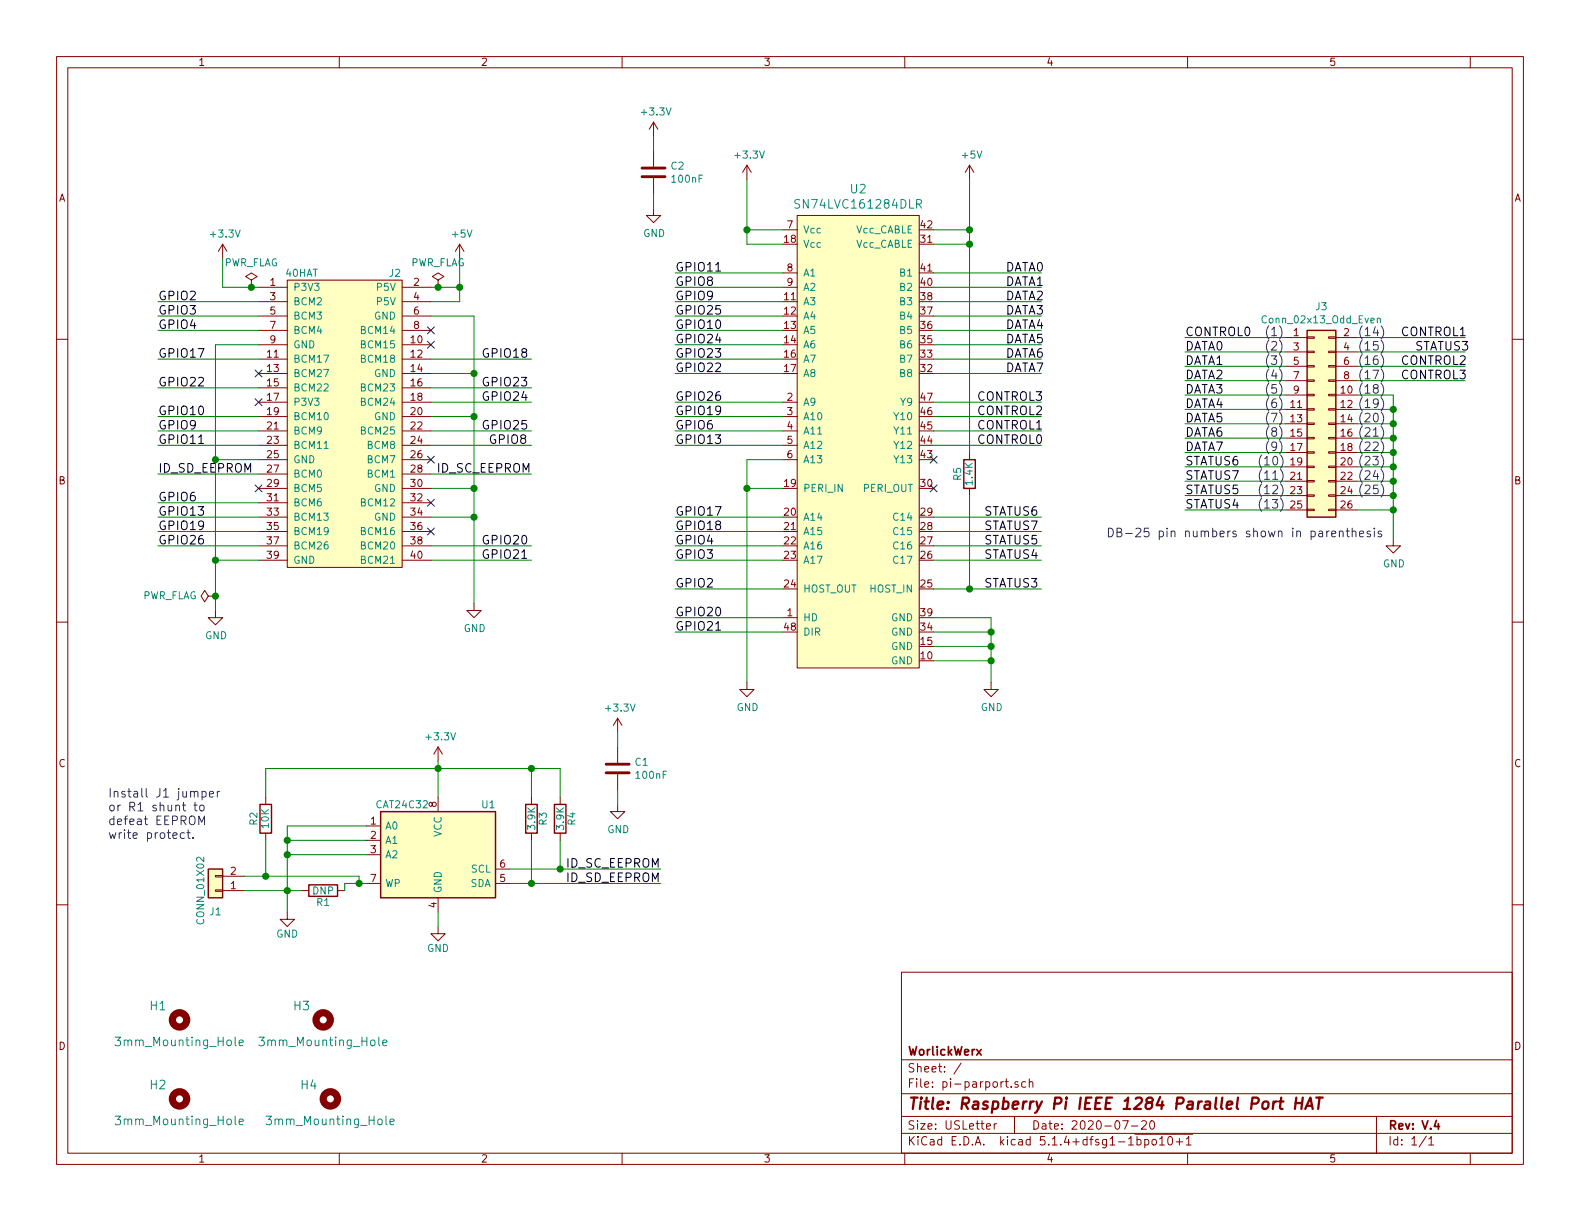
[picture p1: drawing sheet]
EESchema Schematic File Version 4
LIBS:pi-parport-cache
EELAYER 30 0
EELAYER END
$Descr USLetter 11000 8500
encoding utf-8
Sheet 1 1
Title "Raspberry Pi IEEE 1284 Parallel Port HAT"
Date "2020-07-20"
Rev "V.4"
Comp "WorlickWerx"
Comment1 ""
Comment2 ""
Comment3 ""
Comment4 ""
$EndDescr
$Comp
L Mechanical:MountingHole H1
U 1 1
P 1250 7100
F 0 "H1" H 1100 7200 60  0000 C CNN
F 1 "3mm_Mounting_Hole" H 1250 6950 60  0000 C CNN
F 2 "project_footprints:NPTH_3mm_ID" H 1150 7100 60  0001 C CNN
F 3 "" H 1150 7100 60  0001 C CNN
	1    1250 7100
	1    0    0    -1  
$EndComp
$Comp
L Mechanical:MountingHole H3
U 1 1
P 2250 7100
F 0 "H3" H 2100 7200 60  0000 C CNN
F 1 "3mm_Mounting_Hole" H 2250 6950 60  0000 C CNN
F 2 "project_footprints:NPTH_3mm_ID" H 2150 7100 60  0001 C CNN
F 3 "" H 2150 7100 60  0001 C CNN
	1    2250 7100
	1    0    0    -1  
$EndComp
$Comp
L Mechanical:MountingHole H2
U 1 1
P 1250 7650
F 0 "H2" H 1100 7750 60  0000 C CNN
F 1 "3mm_Mounting_Hole" H 1250 7500 60  0000 C CNN
F 2 "project_footprints:NPTH_3mm_ID" H 1150 7650 60  0001 C CNN
F 3 "" H 1150 7650 60  0001 C CNN
	1    1250 7650
	1    0    0    -1  
$EndComp
$Comp
L Mechanical:MountingHole H4
U 1 1
P 2300 7650
F 0 "H4" H 2150 7750 60  0000 C CNN
F 1 "3mm_Mounting_Hole" H 2300 7500 60  0000 C CNN
F 2 "project_footprints:NPTH_3mm_ID" H 2200 7650 60  0001 C CNN
F 3 "" H 2200 7650 60  0001 C CNN
	1    2300 7650
	1    0    0    -1  
$EndComp
$Comp
L raspberrypi_hat:OX40HAT J2
U 1 1
P 2400 2000
F 0 "J2" H 2750 2100 50  0000 C CNN
F 1 "40HAT" H 2100 2100 50  0000 C CNN
F 2 "Connector_PinSocket_2.54mm:PinSocket_2x20_P2.54mm_Vertical" H 2400 2200 50  0001 C CNN
F 3 "" H 1700 2000 50  0000 C CNN
F 4 "S5750-20-ND" H 2400 2000 50  0001 C CNN "Digi-Key_PN"
F 5 "NPPN202AFCN-RC" H 2400 2000 50  0001 C CNN "MPN"
F 6 "Sullins Connector Solutions" H 2400 2000 50  0001 C CNN "Manufacturer"
F 7 "through-hole (2.54mm pitch)" H 2400 2000 50  0001 C CNN "Package"
F 8 "20x2 female header" H 2400 2000 50  0001 C CNN "Description"
F 9 "pi GPIO header" H 2400 2000 50  0001 C CNN "Notes"
	1    2400 2000
	1    0    0    -1  
$EndComp
$Comp
L raspberrypi_hat:CAT24C32 U1
U 1 1
P 3050 5950
F 0 "U1" H 3400 6300 50  0000 C CNN
F 1 "CAT24C32" H 2800 6300 50  0000 C CNN
F 2 "Package_SO:SOIC-8_3.9x4.9mm_P1.27mm" H 3050 5950 50  0001 C CNN
F 3 "https://www.onsemi.com/pub/Collateral/CAT24C32-D.PDF" H 3050 5950 50  0001 C CNN
F 4 "CAT24C32WI-GT3CT-ND" H 3050 5950 50  0001 C CNN "Digi-Key_PN"
F 5 "CAT24C32WI-GT3" H 3050 5950 50  0001 C CNN "MPN"
F 6 "ON Semiconductor" H 3050 5950 50  0001 C CNN "Manufacturer"
F 7 "8-SOIC" H 3050 5950 50  0001 C CNN "Package"
F 8 "I2C Serial EEPROM 32Kb" H 3050 5950 50  0001 C CNN "Description"
F 9 "ID EEPROM" H 3050 5950 50  0001 C CNN "Notes"
	1    3050 5950
	1    0    0    -1  
$EndComp
$Comp
L Device:R R3
U 1 1
P 3700 5700
F 0 "R3" V 3780 5700 50  0000 C CNN
F 1 "3.9K" V 3700 5700 50  0000 C CNN
F 2 "Resistor_SMD:R_0805_2012Metric_Pad1.15x1.40mm_HandSolder" V 3630 5700 50  0001 C CNN
F 3 "" H 3700 5700 50  0001 C CNN
F 4 "P3.90KCCT-ND" V 3700 5700 50  0001 C CNN "Digi-Key_PN"
F 5 "ERJ-6ENF3901V" V 3700 5700 50  0001 C CNN "MPN"
F 6 "Panasonic Electronic Components" V 3700 5700 50  0001 C CNN "Manufacturer"
F 7 "0805" V 3700 5700 50  0001 C CNN "Package"
F 8 "3.9K, 1/8 watt resistor" V 3700 5700 50  0001 C CNN "Description"
F 9 "Pull-ups for ID EEPROM" V 3700 5700 50  0001 C CNN "Notes"
	1    3700 5700
	1    0    0    -1  
$EndComp
$Comp
L Device:R R4
U 1 1
P 3900 5700
F 0 "R4" V 3980 5700 50  0000 C CNN
F 1 "3.9K" V 3900 5700 50  0000 C CNN
F 2 "Resistor_SMD:R_0805_2012Metric_Pad1.15x1.40mm_HandSolder" V 3830 5700 50  0001 C CNN
F 3 "" H 3900 5700 50  0001 C CNN
F 4 "P3.90KCCT-ND" V 3900 5700 50  0001 C CNN "Digi-Key_PN"
F 5 "ERJ-6ENF3901V" V 3900 5700 50  0001 C CNN "MPN"
F 6 "Panasonic Electronic Components" V 3900 5700 50  0001 C CNN "Manufacturer"
F 7 "0805" V 3900 5700 50  0001 C CNN "Package"
F 8 "3.9K, 1/8 watt resistor" V 3900 5700 50  0001 C CNN "Description"
F 9 "Pull-ups for ID EEPROM" V 3900 5700 50  0001 C CNN "Notes"
	1    3900 5700
	1    0    0    -1  
$EndComp
Wire Wire Line
	3700 6150 3550 6150
Wire Wire Line
	3550 6050 3900 6050
Text Label 4600 6150 2    60   ~ 0
ID_SD_EEPROM
Text Label 4600 6050 2    60   ~ 0
ID_SC_EEPROM
$Comp
L Connector_Generic:Conn_01x02 J1
U 1 1
P 1500 6200
F 0 "J1" H 1500 6350 50  0000 C CNN
F 1 "CONN_01X02" V 1600 6200 50  0000 C CNN
F 2 "Connector_PinHeader_2.54mm:PinHeader_1x02_P2.54mm_Vertical" H 1500 6200 50  0001 C CNN
F 3 "" H 1500 6200 50  0000 C CNN
F 4 "952-2262-ND" H 1500 6200 50  0001 C CNN "Digi-Key_PN"
F 5 "M20-9990246" H 1500 6200 50  0001 C CNN "MPN"
F 6 "Harwin Inc." H 1500 6200 50  0001 C CNN "Manufacturer"
F 7 "through-hole (2.54mm pitch)" H 1500 6200 50  0001 C CNN "Package"
F 8 "2x1 male header" H 1500 6200 50  0001 C CNN "Description"
F 9 "Install J1 jumper to defeat EEPROM write protect" H 1500 6200 50  0001 C CNN "Notes"
	1    1500 6200
	-1   0    0    1   
$EndComp
$Comp
L Device:R R2
U 1 1
P 1850 5700
F 0 "R2" V 1930 5700 50  0000 C CNN
F 1 "10K" V 1850 5700 50  0000 C CNN
F 2 "Resistor_SMD:R_0805_2012Metric_Pad1.15x1.40mm_HandSolder" V 1780 5700 50  0001 C CNN
F 3 "" H 1850 5700 50  0001 C CNN
F 4 "P10.0KCCT-ND" V 1850 5700 50  0001 C CNN "Digi-Key_PN"
F 5 "ERJ-6ENF1002V" V 1850 5700 50  0001 C CNN "MPN"
F 6 "Panasonic Electronic Components" V 1850 5700 50  0001 C CNN "Manufacturer"
F 7 "0805" V 1850 5700 50  0001 C CNN "Package"
F 8 "10K, 1/8 watt resistor" V 1850 5700 50  0001 C CNN "Description"
F 9 "Pull-up for EEPROM write protect" V 1850 5700 50  0001 C CNN "Notes"
	1    1850 5700
	-1   0    0    1   
$EndComp
$Comp
L power:GND #PWR03
U 1 1
P 2000 6350
F 0 "#PWR03" H 2000 6100 50  0001 C CNN
F 1 "GND" H 2000 6200 50  0000 C CNN
F 2 "" H 2000 6350 50  0000 C CNN
F 3 "" H 2000 6350 50  0000 C CNN
	1    2000 6350
	1    0    0    -1  
$EndComp
Wire Wire Line
	2000 5750 2000 5850
Wire Wire Line
	2550 5850 2000 5850
Connection ~ 2000 5850
Wire Wire Line
	2000 5950 2550 5950
$Comp
L Device:R R1
U 1 1
P 2250 6200
F 0 "R1" V 2330 6200 50  0000 C CNN
F 1 "DNP" V 2250 6200 50  0000 C CNN
F 2 "Resistor_SMD:R_0805_2012Metric_Pad1.15x1.40mm_HandSolder" V 2180 6200 50  0001 C CNN
F 3 "" H 2250 6200 50  0001 C CNN
	1    2250 6200
	0    1    1    0   
$EndComp
Text Label 1100 3300 0    60   ~ 0
ID_SD_EEPROM
Wire Wire Line
	1800 3300 1100 3300
Wire Wire Line
	3000 3300 3700 3300
Text Label 3700 3300 2    60   ~ 0
ID_SC_EEPROM
$Comp
L power:GND #PWR07
U 1 1
P 3050 6450
F 0 "#PWR07" H 3050 6200 50  0001 C CNN
F 1 "GND" H 3050 6300 50  0000 C CNN
F 2 "" H 3050 6450 50  0000 C CNN
F 3 "" H 3050 6450 50  0000 C CNN
	1    3050 6450
	1    0    0    -1  
$EndComp
Wire Wire Line
	3050 6350 3050 6450
Wire Wire Line
	2400 6150 2500 6150
Wire Wire Line
	2500 6100 2500 6150
Wire Wire Line
	2400 6150 2400 6200
Connection ~ 2500 6150
Wire Wire Line
	1700 6100 1850 6100
Wire Wire Line
	2000 5850 2000 5950
Wire Wire Line
	2000 5750 2550 5750
Wire Wire Line
	2500 6150 2550 6150
Wire Wire Line
	1800 2100 1100 2100
Wire Wire Line
	1800 2200 1100 2200
Wire Wire Line
	1800 2300 1100 2300
Text Label 1100 2100 0    60   ~ 0
GPIO2
Text Label 1100 2200 0    60   ~ 0
GPIO3
Text Label 1100 2300 0    60   ~ 0
GPIO4
Text Label 1100 2500 0    60   ~ 0
GPIO17
Wire Wire Line
	1800 2700 1100 2700
Text Label 1100 2700 0    60   ~ 0
GPIO22
Wire Wire Line
	1800 2900 1100 2900
Text Label 1100 2900 0    60   ~ 0
GPIO10
Wire Wire Line
	1800 3000 1100 3000
Wire Wire Line
	1800 3100 1100 3100
Wire Wire Line
	1800 3500 1100 3500
Wire Wire Line
	1800 3600 1100 3600
Wire Wire Line
	1800 3700 1100 3700
Wire Wire Line
	1800 3800 1100 3800
Text Label 1100 3000 0    60   ~ 0
GPIO9
Text Label 1100 3100 0    60   ~ 0
GPIO11
Text Label 1100 3500 0    60   ~ 0
GPIO6
Text Label 1100 3600 0    60   ~ 0
GPIO13
Text Label 1100 3700 0    60   ~ 0
GPIO19
Text Label 1100 3800 0    60   ~ 0
GPIO26
Text Label 3350 2700 0    60   ~ 0
GPIO23
Text Label 3350 2500 0    60   ~ 0
GPIO18
Text Label 3350 2800 0    60   ~ 0
GPIO24
Wire Wire Line
	3000 3100 3700 3100
Text Label 3350 3000 0    60   ~ 0
GPIO25
Text Label 3400 3100 0    60   ~ 0
GPIO8
Text Label 3350 3800 0    60   ~ 0
GPIO20
Text Label 3350 3900 0    60   ~ 0
GPIO21
Wire Wire Line
	9450 2450 10200 2450
Wire Wire Line
	9450 2550 10200 2550
Wire Wire Line
	9450 2650 10200 2650
Wire Wire Line
	9450 2750 9700 2750
Wire Wire Line
	9700 2750 9700 2850
Wire Wire Line
	9450 2850 9700 2850
Connection ~ 9700 2850
Wire Wire Line
	9700 2850 9700 2950
Wire Wire Line
	9450 2950 9700 2950
Connection ~ 9700 2950
Wire Wire Line
	9700 2950 9700 3050
Wire Wire Line
	9450 3050 9700 3050
Connection ~ 9700 3050
Wire Wire Line
	9700 3050 9700 3150
Wire Wire Line
	9450 3150 9700 3150
Connection ~ 9700 3150
Wire Wire Line
	9700 3150 9700 3250
Wire Wire Line
	9450 3250 9700 3250
Connection ~ 9700 3250
Wire Wire Line
	9700 3250 9700 3350
Wire Wire Line
	9450 3350 9700 3350
Connection ~ 9700 3350
Wire Wire Line
	9700 3350 9700 3450
Wire Wire Line
	9450 3450 9700 3450
Connection ~ 9700 3450
Wire Wire Line
	9700 3450 9700 3550
Wire Wire Line
	9450 3550 9700 3550
Connection ~ 9700 3550
$Comp
L power:GND #PWR014
U 1 1
P 9700 3750
F 0 "#PWR014" H 9700 3500 50  0001 C CNN
F 1 "GND" H 9705 3577 50  0000 C CNN
F 2 "" H 9700 3750 50  0001 C CNN
F 3 "" H 9700 3750 50  0001 C CNN
	1    9700 3750
	1    0    0    -1  
$EndComp
Text Label 9750 2350 0    60   ~ 0
CONTROL1
Text Label 9850 2450 0    60   ~ 0
STATUS3
Text Label 9750 2550 0    60   ~ 0
CONTROL2
Text Label 9750 2650 0    60   ~ 0
CONTROL3
Wire Wire Line
	9700 3550 9700 3750
Wire Wire Line
	9450 2350 10200 2350
Wire Wire Line
	8950 2850 8250 2850
Wire Wire Line
	8950 2950 8250 2950
Wire Wire Line
	8950 3050 8250 3050
Wire Wire Line
	8950 3150 8250 3150
Wire Wire Line
	8950 3250 8250 3250
Wire Wire Line
	8950 3350 8250 3350
Wire Wire Line
	8950 3450 8250 3450
Wire Wire Line
	8950 3550 8250 3550
Text Label 8250 2850 0    60   ~ 0
DATA4
Text Label 8250 2950 0    60   ~ 0
DATA5
Text Label 8250 3050 0    60   ~ 0
DATA6
Text Label 8250 3150 0    60   ~ 0
DATA7
Text Label 8250 3250 0    60   ~ 0
STATUS6
Text Label 8250 3350 0    60   ~ 0
STATUS7
Text Label 8250 3450 0    60   ~ 0
STATUS5
Text Label 8250 3550 0    60   ~ 0
STATUS4
$Comp
L power:GND #PWR01
U 1 1
P 1500 4250
F 0 "#PWR01" H 1500 4000 50  0001 C CNN
F 1 "GND" H 1505 4077 50  0000 C CNN
F 2 "" H 1500 4250 50  0001 C CNN
F 3 "" H 1500 4250 50  0001 C CNN
	1    1500 4250
	1    0    0    -1  
$EndComp
Wire Wire Line
	1800 3900 1500 3900
Wire Wire Line
	1500 3900 1500 4150
$Comp
L power:+3.3V #PWR06
U 1 1
P 3050 5300
F 0 "#PWR06" H 3050 5150 50  0001 C CNN
F 1 "+3.3V" H 3065 5473 50  0000 C CNN
F 2 "" H 3050 5300 50  0001 C CNN
F 3 "" H 3050 5300 50  0001 C CNN
	1    3050 5300
	1    0    0    -1  
$EndComp
Wire Wire Line
	3050 5300 3050 5350
$Comp
L power:+3.3V #PWR02
U 1 1
P 1550 1800
F 0 "#PWR02" H 1550 1650 50  0001 C CNN
F 1 "+3.3V" H 1565 1973 50  0000 C CNN
F 2 "" H 1550 1800 50  0001 C CNN
F 3 "" H 1550 1800 50  0001 C CNN
	1    1550 1800
	1    0    0    -1  
$EndComp
Wire Wire Line
	1550 2000 1550 1800
$Comp
L power:+5V #PWR08
U 1 1
P 3200 1800
F 0 "#PWR08" H 3200 1650 50  0001 C CNN
F 1 "+5V" H 3215 1973 50  0000 C CNN
F 2 "" H 3200 1800 50  0001 C CNN
F 3 "" H 3200 1800 50  0001 C CNN
	1    3200 1800
	1    0    0    -1  
$EndComp
Wire Wire Line
	3000 2000 3050 2000
Wire Wire Line
	3200 2000 3200 1800
$Comp
L parport:SN74LVC161284DLR U2
U 1 1
P 7800 2550
F 0 "U2" H 5975 3787 60  0000 C CNN
F 1 "SN74LVC161284DLR" H 5975 3681 60  0000 C CNN
F 2 "Package_SO:SSOP-48_7.5x15.9mm_P0.635mm" H 6700 3000 60  0001 C CNN
F 3 "http://www.ti.com/lit/ds/symlink/sn74lvc161284.pdf" H 5975 3681 60  0001 C CNN
F 4 "296-8467-1-ND" H 7800 2550 50  0001 C CNN "Digi-Key_PN"
F 5 "SN74LVC161284DLR" H 7800 2550 50  0001 C CNN "MPN"
F 6 "Texas Instruments" H 7800 2550 50  0001 C CNN "Manufacturer"
F 7 "48-SSOP" H 7800 2550 50  0001 C CNN "Package"
F 8 "19-bit bus interface with 3-state outputs" H 7800 2550 50  0001 C CNN "Description"
F 9 "pin 1 marking oriented opposite J3" H 7800 2550 50  0001 C CNN "Notes"
	1    7800 2550
	1    0    0    -1  
$EndComp
Wire Wire Line
	1800 2500 1100 2500
Wire Wire Line
	6500 1700 6750 1700
Wire Wire Line
	6750 1700 6750 1600
Wire Wire Line
	6750 1600 6500 1600
Connection ~ 6750 1600
$Comp
L power:+5V #PWR012
U 1 1
P 6750 1250
F 0 "#PWR012" H 6750 1100 50  0001 C CNN
F 1 "+5V" H 6765 1423 50  0000 C CNN
F 2 "" H 6750 1250 50  0001 C CNN
F 3 "" H 6750 1250 50  0001 C CNN
	1    6750 1250
	1    0    0    -1  
$EndComp
Wire Wire Line
	6750 1250 6750 1600
Wire Wire Line
	5450 1600 5200 1600
Wire Wire Line
	5200 1600 5200 1250
$Comp
L power:+3.3V #PWR09
U 1 1
P 5200 1250
F 0 "#PWR09" H 5200 1100 50  0001 C CNN
F 1 "+3.3V" H 5215 1423 50  0000 C CNN
F 2 "" H 5200 1250 50  0001 C CNN
F 3 "" H 5200 1250 50  0001 C CNN
	1    5200 1250
	1    0    0    -1  
$EndComp
Wire Wire Line
	5450 1700 5200 1700
Wire Wire Line
	5200 1700 5200 1600
Connection ~ 5200 1600
Wire Wire Line
	6500 4600 6900 4600
Wire Wire Line
	6500 4400 6900 4400
Wire Wire Line
	6500 4300 6900 4300
Wire Wire Line
	6900 4300 6900 4400
Connection ~ 6900 4400
Wire Wire Line
	5450 4300 4700 4300
Text Label 4700 4300 0    60   ~ 0
GPIO20
Wire Wire Line
	5450 4400 4700 4400
Text Label 4700 4400 0    60   ~ 0
GPIO21
Wire Wire Line
	5450 4100 4700 4100
Wire Wire Line
	5450 3900 4700 3900
Wire Wire Line
	5450 3800 4700 3800
Wire Wire Line
	5450 3700 4700 3700
Wire Wire Line
	5450 3600 4700 3600
$Comp
L power:GND #PWR010
U 1 1
P 5200 4750
F 0 "#PWR010" H 5200 4500 50  0001 C CNN
F 1 "GND" H 5205 4577 50  0000 C CNN
F 2 "" H 5200 4750 50  0001 C CNN
F 3 "" H 5200 4750 50  0001 C CNN
	1    5200 4750
	1    0    0    -1  
$EndComp
Wire Wire Line
	5450 3400 5200 3400
Wire Wire Line
	5200 3400 5200 4750
Wire Wire Line
	5450 3200 5200 3200
Wire Wire Line
	5200 3200 5200 3400
Connection ~ 5200 3400
Wire Wire Line
	5450 3100 4700 3100
Wire Wire Line
	5450 3000 4700 3000
Wire Wire Line
	5450 2900 4700 2900
Wire Wire Line
	5450 2800 4700 2800
Text Label 4700 2800 0    60   ~ 0
GPIO26
Text Label 4700 2900 0    60   ~ 0
GPIO19
Text Label 4700 3000 0    60   ~ 0
GPIO6
Text Label 4700 3100 0    60   ~ 0
GPIO13
Text Label 4700 3600 0    60   ~ 0
GPIO17
Text Label 4700 3700 0    60   ~ 0
GPIO18
Text Label 4700 3800 0    60   ~ 0
GPIO4
Text Label 4700 3900 0    60   ~ 0
GPIO3
Text Label 4700 4100 0    60   ~ 0
GPIO2
Wire Wire Line
	5450 2600 4700 2600
Wire Wire Line
	5450 2500 4700 2500
Wire Wire Line
	5450 2400 4700 2400
Wire Wire Line
	5450 2300 4700 2300
Wire Wire Line
	5450 2200 4700 2200
Wire Wire Line
	5450 2100 4700 2100
Wire Wire Line
	5450 2000 4700 2000
Wire Wire Line
	5450 1900 4700 1900
Text Label 4700 1900 0    60   ~ 0
GPIO11
Text Label 4700 2000 0    60   ~ 0
GPIO8
Text Label 4700 2100 0    60   ~ 0
GPIO9
Text Label 4700 2200 0    60   ~ 0
GPIO25
Text Label 4700 2300 0    60   ~ 0
GPIO10
Text Label 4700 2400 0    60   ~ 0
GPIO24
Text Label 4700 2500 0    60   ~ 0
GPIO23
Text Label 4700 2600 0    60   ~ 0
GPIO22
Wire Wire Line
	6500 1900 7250 1900
Wire Wire Line
	6500 2000 7250 2000
Wire Wire Line
	6500 2100 7250 2100
Wire Wire Line
	6500 2200 7250 2200
Wire Wire Line
	6500 2300 7250 2300
Wire Wire Line
	6500 2400 7250 2400
Wire Wire Line
	6500 2500 7250 2500
Wire Wire Line
	6500 2600 7250 2600
Text Label 7000 1900 0    60   ~ 0
DATA0
Text Label 7000 2000 0    60   ~ 0
DATA1
Text Label 7000 2100 0    60   ~ 0
DATA2
Text Label 7000 2200 0    60   ~ 0
DATA3
Text Label 7000 2300 0    60   ~ 0
DATA4
Text Label 7000 2400 0    60   ~ 0
DATA5
Text Label 7000 2500 0    60   ~ 0
DATA6
Text Label 7000 2600 0    60   ~ 0
DATA7
Text Label 6800 2800 0    60   ~ 0
CONTROL3
Text Label 6800 2900 0    60   ~ 0
CONTROL2
Text Label 6800 3000 0    60   ~ 0
CONTROL1
Wire Wire Line
	6500 3600 7250 3600
Wire Wire Line
	6500 3700 7250 3700
Wire Wire Line
	6500 3800 7250 3800
Wire Wire Line
	6500 3900 7250 3900
Text Label 6850 3600 0    60   ~ 0
STATUS6
Text Label 6850 3700 0    60   ~ 0
STATUS7
Text Label 6850 3800 0    60   ~ 0
STATUS5
Text Label 6850 3900 0    60   ~ 0
STATUS4
Text Label 6850 4100 0    60   ~ 0
STATUS3
Wire Wire Line
	8950 2750 8250 2750
Text Label 8250 2750 0    60   ~ 0
DATA3
Wire Wire Line
	8950 2650 8250 2650
Wire Wire Line
	8950 2550 8250 2550
Text Label 8250 2650 0    60   ~ 0
DATA2
Text Label 8250 2550 0    60   ~ 0
DATA1
Text Label 8250 2450 0    60   ~ 0
DATA0
Wire Wire Line
	8950 2450 8250 2450
Wire Wire Line
	8950 2350 8250 2350
Text Label 6800 3100 0    60   ~ 0
CONTROL0
Text Label 8250 2350 0    60   ~ 0
CONTROL0
Wire Wire Line
	1550 2000 1750 2000
$Comp
L power:PWR_FLAG #FLG02
U 1 1
P 1750 2000
F 0 "#FLG02" H 1750 2075 50  0001 C CNN
F 1 "PWR_FLAG" H 1750 2173 50  0000 C CNN
F 2 "" H 1750 2000 50  0001 C CNN
F 3 "~" H 1750 2000 50  0001 C CNN
	1    1750 2000
	1    0    0    -1  
$EndComp
Connection ~ 1750 2000
Wire Wire Line
	1750 2000 1800 2000
$Comp
L power:PWR_FLAG #FLG03
U 1 1
P 3050 2000
F 0 "#FLG03" H 3050 2075 50  0001 C CNN
F 1 "PWR_FLAG" H 3050 2173 50  0000 C CNN
F 2 "" H 3050 2000 50  0001 C CNN
F 3 "~" H 3050 2000 50  0001 C CNN
	1    3050 2000
	1    0    0    -1  
$EndComp
Connection ~ 3050 2000
Wire Wire Line
	3050 2000 3200 2000
NoConn ~ 3000 2300
NoConn ~ 3000 2400
NoConn ~ 3000 3200
NoConn ~ 3000 3500
NoConn ~ 1800 2600
NoConn ~ 1800 3400
NoConn ~ 3000 3700
NoConn ~ 6500 3200
NoConn ~ 6500 3400
Wire Wire Line
	6900 4400 6900 4500
Wire Wire Line
	6500 4500 6900 4500
Connection ~ 6900 4500
Wire Wire Line
	6900 4500 6900 4600
$Comp
L power:GND #PWR013
U 1 1
P 6900 4750
F 0 "#PWR013" H 6900 4500 50  0001 C CNN
F 1 "GND" H 6905 4577 50  0000 C CNN
F 2 "" H 6900 4750 50  0001 C CNN
F 3 "" H 6900 4750 50  0001 C CNN
	1    6900 4750
	1    0    0    -1  
$EndComp
Wire Wire Line
	6900 4600 6900 4750
Connection ~ 6900 4600
Wire Wire Line
	1500 4150 1500 4250
Wire Wire Line
	6500 4100 6750 4100
Connection ~ 6750 1700
Connection ~ 6750 4100
Wire Wire Line
	6750 4100 7250 4100
Wire Wire Line
	6500 3100 7250 3100
Wire Wire Line
	6500 3000 7250 3000
Wire Wire Line
	6500 2900 7250 2900
Wire Wire Line
	6500 2800 7250 2800
Wire Wire Line
	6750 3150 6750 1700
Wire Wire Line
	6750 3450 6750 4100
$Comp
L Device:R R5
U 1 1
P 6750 3300
F 0 "R5" V 6830 3300 50  0000 C CNN
F 1 "1.4K" V 6750 3300 50  0000 C CNN
F 2 "Resistor_SMD:R_0805_2012Metric_Pad1.15x1.40mm_HandSolder" V 6680 3300 50  0001 C CNN
F 3 "" H 6750 3300 50  0001 C CNN
F 4 "P1.40KCCT-ND" V 6750 3300 50  0001 C CNN "Digi-Key_PN"
F 5 "ERJ-6ENF1401V" V 6750 3300 50  0001 C CNN "MPN"
F 6 "Panasonic Electronic Components" V 6750 3300 50  0001 C CNN "Manufacturer"
F 7 "0805" V 6750 3300 50  0001 C CNN "Package"
F 8 "1.4K ohm, 1/8 watt resistor" V 6750 3300 50  0001 C CNN "Description"
F 9 "Pull-up for STATUS3" V 6750 3300 50  0001 C CNN "Notes"
	1    6750 3300
	-1   0    0    1   
$EndComp
Wire Wire Line
	1850 5550 1850 5350
Wire Wire Line
	1850 5850 1850 6100
Connection ~ 1850 6100
Wire Wire Line
	1850 6100 2500 6100
Wire Wire Line
	1700 6200 2000 6200
Wire Wire Line
	2000 6350 2000 6200
Connection ~ 2000 6200
Wire Wire Line
	2000 6200 2100 6200
Wire Wire Line
	2000 6200 2000 5950
Connection ~ 2000 5950
Wire Wire Line
	3900 6050 3900 5850
Wire Wire Line
	3700 5850 3700 6150
Wire Wire Line
	3900 6050 4600 6050
Connection ~ 3900 6050
Wire Wire Line
	3700 6150 4600 6150
Connection ~ 3700 6150
Wire Wire Line
	3900 5550 3900 5350
Wire Wire Line
	3900 5350 3700 5350
Connection ~ 3050 5350
Wire Wire Line
	3050 5350 3050 5550
Wire Wire Line
	3700 5550 3700 5350
Connection ~ 3700 5350
Wire Wire Line
	3700 5350 3050 5350
Wire Wire Line
	3050 5350 1850 5350
$Comp
L Connector_Generic:Conn_02x13_Odd_Even J3
U 1 1
P 9150 2950
F 0 "J3" H 9200 3767 50  0000 C CNN
F 1 "Conn_02x13_Odd_Even" H 9200 3676 50  0000 C CNN
F 2 "Connector_PinHeader_2.54mm:PinHeader_2x13_P2.54mm_Horizontal" H 9150 2950 50  0001 C CNN
F 3 "~" H 9150 2950 50  0001 C CNN
F 4 "23-0877602616-ND" H 9150 2950 50  0001 C CNN "Digi-Key_PN"
F 5 "0877602616" H 9150 2950 50  0001 C CNN "MPN"
F 6 "Molex" H 9150 2950 50  0001 C CNN "Manufacturer"
F 7 "through-hole (2.54mm pitch)" H 9150 2950 50  0001 C CNN "Package"
F 8 "13x2 male header 90 degree" H 9150 2950 50  0001 C CNN "Description"
F 9 "Straight or 90 degree depending on application" H 9150 2950 50  0001 C CNN "Notes"
	1    9150 2950
	1    0    0    -1  
$EndComp
Text Notes 8800 2350 0    60   ~ 0
(1)
Text Notes 8800 2450 0    60   ~ 0
(2)
Text Notes 8800 2550 0    60   ~ 0
(3)
Text Notes 8800 2650 0    60   ~ 0
(4)
Text Notes 8800 2750 0    60   ~ 0
(5)
Text Notes 8800 2850 0    60   ~ 0
(6)
Text Notes 8800 2950 0    60   ~ 0
(7)
Text Notes 8800 3050 0    60   ~ 0
(8)
Text Notes 8800 3150 0    60   ~ 0
(9)
Text Notes 8750 3250 0    60   ~ 0
(10)
Text Notes 8750 3350 0    60   ~ 0
(11)
Text Notes 8750 3450 0    60   ~ 0
(12)
Text Notes 8750 3550 0    60   ~ 0
(13)
Text Notes 9450 2350 0    60   ~ 0
(14)
Text Notes 9450 2450 0    60   ~ 0
(15)
Text Notes 9450 2550 0    60   ~ 0
(16)
Text Notes 9450 2650 0    60   ~ 0
(17)
Text Notes 9450 2750 0    60   ~ 0
(18)
Text Notes 9450 2850 0    60   ~ 0
(19)
Text Notes 9450 2950 0    60   ~ 0
(20)
Text Notes 9450 3050 0    60   ~ 0
(21)
Text Notes 9450 3150 0    60   ~ 0
(22)
Text Notes 9450 3250 0    60   ~ 0
(23)
Text Notes 9450 3350 0    60   ~ 0
(24)
Text Notes 9450 3450 0    60   ~ 0
(25)
Text Notes 7700 3750 0    60   ~ 0
DB-25 pin numbers shown in parenthesis
$Comp
L power:GND #PWR0101
U 1 1
P 3300 4200
F 0 "#PWR0101" H 3300 3950 50  0001 C CNN
F 1 "GND" H 3305 4027 50  0000 C CNN
F 2 "" H 3300 4200 50  0001 C CNN
F 3 "" H 3300 4200 50  0001 C CNN
	1    3300 4200
	1    0    0    -1  
$EndComp
Wire Wire Line
	3000 3000 3700 3000
Wire Wire Line
	3000 2800 3700 2800
Wire Wire Line
	3000 2700 3700 2700
Wire Wire Line
	3000 2500 3700 2500
Wire Wire Line
	3000 3900 3700 3900
Wire Wire Line
	3000 3800 3700 3800
Wire Wire Line
	3000 3600 3300 3600
Wire Wire Line
	3300 3600 3300 4200
Wire Wire Line
	3000 3400 3300 3400
Wire Wire Line
	3300 3400 3300 3600
Connection ~ 3300 3600
Wire Wire Line
	3000 2900 3300 2900
Wire Wire Line
	3300 2900 3300 3400
Connection ~ 3300 3400
Wire Wire Line
	3000 2600 3300 2600
Wire Wire Line
	3300 2600 3300 2900
Connection ~ 3300 2900
Wire Wire Line
	3000 2200 3300 2200
Wire Wire Line
	3300 2200 3300 2600
Connection ~ 3300 2600
Connection ~ 1500 4150
Wire Wire Line
	1800 3200 1500 3200
Wire Wire Line
	1500 3200 1500 3900
Connection ~ 1500 3900
Wire Wire Line
	1800 2400 1500 2400
Wire Wire Line
	1500 2400 1500 3200
Connection ~ 1500 3200
Wire Wire Line
	3000 2100 3200 2100
Wire Wire Line
	3200 2100 3200 2000
Connection ~ 3200 2000
NoConn ~ 1800 2800
Text Notes 750  5850 0    60   ~ 0
Install J1 jumper\nor R1 shunt to\ndefeat EEPROM\nwrite protect.
$Comp
L Device:C C2
U 1 1
P 4550 1200
F 0 "C2" H 4665 1246 50  0000 L CNN
F 1 "100nF" H 4665 1155 50  0000 L CNN
F 2 "Capacitor_SMD:C_0805_2012Metric_Pad1.15x1.40mm_HandSolder" H 4588 1050 50  0001 C CNN
F 3 "~" H 4550 1200 50  0001 C CNN
F 4 "399-1177-1-ND" H 4550 1200 50  0001 C CNN "Digi-Key_PN"
F 5 "C0805C104Z5VACTU" H 4550 1200 50  0001 C CNN "MPN"
F 6 "KEMET" H 4550 1200 50  0001 C CNN "Manufacturer"
F 7 "0805" H 4550 1200 50  0001 C CNN "Package"
F 8 "100nF, 50V capacitor" H 4550 1200 50  0001 C CNN "Description"
F 9 "Bypass" H 4550 1200 50  0001 C CNN "Notes"
	1    4550 1200
	1    0    0    -1  
$EndComp
$Comp
L power:PWR_FLAG #FLG01
U 1 1
P 1500 4150
F 0 "#FLG01" H 1500 4225 50  0001 C CNN
F 1 "PWR_FLAG" V 1500 4277 50  0000 L CNN
F 2 "" H 1500 4150 50  0001 C CNN
F 3 "~" H 1500 4150 50  0001 C CNN
	1    1500 4150
	0    -1   -1   0   
$EndComp
$Comp
L Device:C C1
U 1 1
P 4300 5350
F 0 "C1" H 4415 5396 50  0000 L CNN
F 1 "100nF" H 4415 5305 50  0000 L CNN
F 2 "Capacitor_SMD:C_0805_2012Metric_Pad1.15x1.40mm_HandSolder" H 4338 5200 50  0001 C CNN
F 3 "~" H 4300 5350 50  0001 C CNN
F 4 "399-1177-1-ND" H 4300 5350 50  0001 C CNN "Digi-Key_PN"
F 5 "C0805C104Z5VACTU" H 4300 5350 50  0001 C CNN "MPN"
F 6 "KEMET" H 4300 5350 50  0001 C CNN "Manufacturer"
F 7 "0805" H 4300 5350 50  0001 C CNN "Package"
F 8 "100nF, 50V capacitor" H 4300 5350 50  0001 C CNN "Description"
F 9 "Bypass" H 4300 5350 50  0001 C CNN "Notes"
	1    4300 5350
	1    0    0    -1  
$EndComp
$Comp
L power:+3.3V #PWR015
U 1 1
P 4550 950
F 0 "#PWR015" H 4550 800 50  0001 C CNN
F 1 "+3.3V" H 4565 1123 50  0000 C CNN
F 2 "" H 4550 950 50  0001 C CNN
F 3 "" H 4550 950 50  0001 C CNN
	1    4550 950 
	1    0    0    -1  
$EndComp
Wire Wire Line
	4550 950  4550 1050
$Comp
L power:GND #PWR016
U 1 1
P 4550 1450
F 0 "#PWR016" H 4550 1200 50  0001 C CNN
F 1 "GND" H 4555 1277 50  0000 C CNN
F 2 "" H 4550 1450 50  0001 C CNN
F 3 "" H 4550 1450 50  0001 C CNN
	1    4550 1450
	1    0    0    -1  
$EndComp
Wire Wire Line
	4550 1350 4550 1450
$Comp
L power:+3.3V #PWR04
U 1 1
P 4300 5100
F 0 "#PWR04" H 4300 4950 50  0001 C CNN
F 1 "+3.3V" H 4315 5273 50  0000 C CNN
F 2 "" H 4300 5100 50  0001 C CNN
F 3 "" H 4300 5100 50  0001 C CNN
	1    4300 5100
	1    0    0    -1  
$EndComp
$Comp
L power:GND #PWR05
U 1 1
P 4300 5600
F 0 "#PWR05" H 4300 5350 50  0001 C CNN
F 1 "GND" H 4305 5427 50  0000 C CNN
F 2 "" H 4300 5600 50  0001 C CNN
F 3 "" H 4300 5600 50  0001 C CNN
	1    4300 5600
	1    0    0    -1  
$EndComp
Wire Wire Line
	4300 5100 4300 5200
Wire Wire Line
	4300 5500 4300 5600
$EndSCHEMATC
